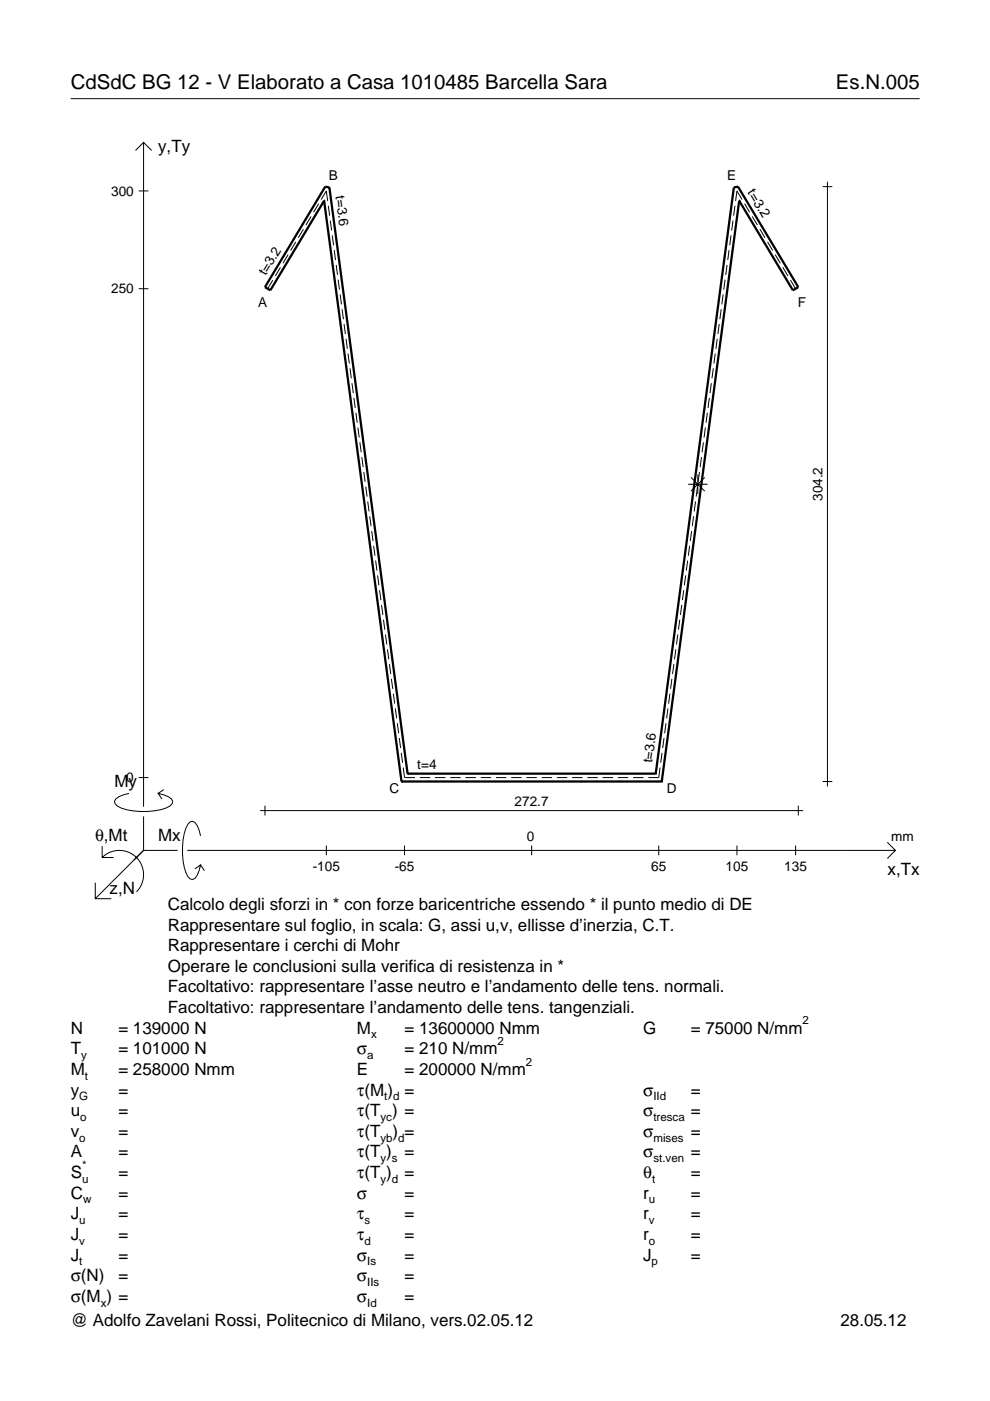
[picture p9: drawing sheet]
<svg xmlns="http://www.w3.org/2000/svg" width="210mm" height="297mm" viewBox="0 0 210 297" stroke-linecap="round" stroke-linejoin="round" font-family="sans-serif">
<g fill="none" stroke="#000" stroke-width=".21">
<path d="M15 20.9h180M28.7 31.9l1.7-1.7 1.8 1.7M30.4 30.2v140.8M174.4 39.6h2.1M175.4 38.5v128.2M29.4 40.5h2.1M57.8 59.4l-1.1 1.8M59.5 56.7l-1.1 1.8M61.1 54l-1.1 1.8M62.7 51.3l-1.1 1.8M64.3 48.6l-1.1 1.8M65.9 45.9l-1 1.8"/>
<path d="M67.6 43.2l-1.1 1.8M68.1 42.3l1.1-1.8 .3 2.1M69.6 43.6l.3 2.1M70 46.8l.3 2.1M70.4 49.9l.3 2.1M70.9 53l.2 2.1M71.3 56.2l.3 2.1M71.7 59.3l.3 2.1M153.7 59.3l-.2 2.1M154.2 56.2l-.3 2.1M154.6 53l-.3 2.1M155 49.9l-.3 2.1"/>
<path d="M155.4 46.8l-.3 2.1M155.8 43.6l-.3 2.1M157.3 42.3l-1.1-1.8-.2 2.1M157.9 43.2l1.1 1.8M159.5 45.9l1.1 1.8M161.1 48.6l1.1 1.8M162.7 51.3l1.1 1.8M164.4 54l1 1.8M166 56.7l1.1 1.8M167.6 59.4l1.1 1.8M29.4 61.2h2.1M72.1 62.4l.3 2.1"/>
<path d="M72.5 65.6l.3 2.1M72.9 68.7l.3 2.1M73.4 71.8l.2 2.2M73.8 75l.3 2.1M74.2 78.1l.3 2.1M151.2 78.1l-.3 2.1M151.6 75l-.2 2.1M152.1 71.8l-.3 2.2M152.5 68.7l-.3 2.1M152.9 65.6l-.3 2.1M153.3 62.4l-.3 2.1M74.6 81.2l.3 2.2"/>
<path d="M75 84.4l.3 2.1M75.5 87.5l.2 2.1M75.9 90.6l.3 2.2M76.3 93.8l.3 2.1M76.7 96.9l.3 2.1M148.7 96.9l-.3 2.1M149.1 93.8l-.2 2.1M149.6 90.6l-.3 2.2M150 87.5l-.3 2.1M150.4 84.4l-.3 2.1M150.8 81.2l-.3 2.2M77.1 100.1l.3 2.1"/>
<path d="M77.5 103.2l.3 2.1M78 106.3l.2 2.1M78.4 109.5l.3 2.1M78.8 112.6l.3 2.1M79.2 115.7l.3 2.1M79.6 118.9l.3 2.1M145.8 118.9l-.3 2.1M145.9 102.7h4.1M146.2 115.7l-.3 2.1M146.5 101.2l2.9 2.9M146.6 112.6l-.2 2.1M147.1 109.5l-.3 2.1"/>
<path d="M147.5 106.3l-.3 2.1M147.9 103.2l-.3 2.1M148 100.6v4.1M148.3 100.1l-.3 2.1M149.4 101.2l-2.9 2.9M80.1 122l.2 2.1M80.5 125.1l.3 2.1M80.9 128.3l.3 2.1M81.3 131.4l.3 2.1M81.7 134.5l.3 2.1M82.1 137.7l.3 2.1M143.3 137.7l-.3 2.1"/>
<path d="M143.7 134.5l-.3 2.1M144.1 131.4l-.3 2.1M144.5 128.3l-.2 2.1M145 125.1l-.3 2.1M145.4 122l-.3 2.1M82.6 140.8l.2 2.1M83 143.9l.3 2.2M83.4 147.1l.3 2.1M83.8 150.2l.3 2.1M84.2 153.3l.3 2.2M84.7 156.5l.2 2.1M85.1 159.6l.3 2.1"/>
<path d="M140.4 159.6l-.3 2.1M140.8 156.5l-.3 2.1M141.2 153.3l-.3 2.2M141.6 150.2l-.3 2.1M142 147.1l-.2 2.1M142.5 143.9l-.3 2.2M142.9 140.8l-.3 2.1M21.7 179.4v2.4h2.4M27.3 168.2a3.6 3.6 0 0 0-3 1.7l.1 .5a5.6 5.6 0 0 0 3.8 1.5 13.4 13.4 0 0 0 7.8-1l.5-.5 .1-.5a3.6 3.6 0 0 0-3.1-1.7l.8 1.2M29.4 164.9h2.1M30.4 173.1v7.2M34.7 167.4l-1.2 .8"/>
<path d="M42.5 177.2a3.6 3.6 0 0 0-1.7-3.1l-.5 .2a5.7 5.7 0 0 0-1.5 3.7 13.3 13.3 0 0 0 1 7.9l.5 .5 .5 .1a3.6 3.6 0 0 0 1.7-3.1l-1.2 .8M55.2 171.9h115.1M56.2 170.8v2.1M69.2 179.3v2M85.5 162.7l.3 2.2h2.2M85.8 179.3v2M89 164.9h2.2M92.2 164.9h2.2M95.5 164.9h2.2M98.7 164.9h2.2M101.9 164.9h2.2M105.2 164.9h2.2"/>
<path d="M108.4 164.9h2.2M111.6 164.9h2.2M112.7 179.3v2M114.8 164.9h2.2M118.1 164.9h2.2M121.3 164.9h2.2M124.5 164.9h2.2M127.8 164.9h2.2M131 164.9h2.2M134.2 164.9h2.2M139.7 179.3v2M139.9 162.7l-.2 2.2h-2.2"/>
<path d="M156.2 179.3v2M168.7 179.3v2M169.3 170.8v2.1M174.4 165.7h2.1M188.1 178.6l1.7 1.7-1.7 1.7M20.2 187.2v3.3h3.4M21.7 181.8a5.1 5.1 0 0 1 7.2 0 5.1 5.1 0 0 1 0 7.3M30.4 180.3l-10.2 10.2M30.4 180.3h7.2M39.7 180.3h150.1M42.5 183.4l.8 1.2"/>
</g>
<path d="M68.7 42.6h.1M68.7 42.6l-11.4 19-1.1-.7 12.8-21.3 .8 .1 16.6 124.3M68.7 42.6l16.4 123.1M156.7 42.6h.1M156.7 42.6l-16.4 123.1M156.7 42.6l11.4 19 1.2-.7-12.8-21.3-.9 .1-16.6 124.3M85.1 165.7h.1M85.1 165.7h55.2M86.4 164h.1M86.4 164h52.6M139 164h.1M140.3 165.7h.1" fill="none" stroke="#000" stroke-width=".48"/>
<g font-size="4.3">
<text x="15" y="18.9">CdSdC BG 12 - V Elaborato a Casa 1010485 Barcella Sara</text>
<text x="177.2" y="18.9">Es.N.005</text>
</g>
<g font-size="3.6">
<text x="33.5" y="32.3">y,Ty</text>
<text x="24.3" y="166.9">My</text>
<text x="20.1" y="178.2">θ,Mt</text>
<text x="33.5" y="178.2">Mx</text>
<text x="188.2" y="185.5">x,Tx</text>
<text x="23.2" y="189.6">z,N</text>
<text x="35.6" y="192.9">Calcolo degli sforzi in * con forze baricentriche essendo * il punto medio di DE</text>
<text x="35.6" y="197.3">Rappresentare sul foglio, in scala: G, assi u,v, ellisse d’inerzia, C.T.</text>
<text x="35.6" y="201.7">Rappresentare i cerchi di Mohr</text>
<text x="35.6" y="206">Operare le conclusioni sulla verifica di resistenza in *</text>
<text x="35.6" y="210.4">Facoltativo: rappresentare l’asse neutro e l’andamento delle tens. normali.</text>
<text x="35.6" y="214.8">Facoltativo: rappresentare l’andamento delle tens. tangenziali.</text>
<text x="15" y="219.2">N</text>
<text x="25.1" y="219.2">= 139000 N</text>
<text x="75.7" y="219.2">M</text>
<text x="85.8" y="219.2">= 13600000 Nmm</text>
<text x="136.4" y="219.2">G</text>
<text x="146.5" y="219.2">= 75000 N/mm</text>
<text x="15" y="227.9">M</text>
<text x="15" y="223.5">T</text>
<text x="25.1" y="227.9">= 258000 Nmm</text>
<text x="25.1" y="223.5">= 101000 N</text>
<text x="75.7" y="223.5">σ</text>
<text x="75.7" y="227.9">E</text>
<text x="85.8" y="223.5">= 210 N/mm</text>
<text x="85.8" y="227.9">= 200000 N/mm</text>
<text x="15" y="232.3">y</text>
<text x="25.1" y="232.3">=</text>
<text x="75.7" y="232.3">τ(M ) =</text>
<text x="136.4" y="232.3">σ</text>
<text x="146.5" y="232.3">=</text>
<text x="15" y="236.7">u</text>
<text x="25.1" y="236.7">=</text>
<text x="75.7" y="236.7">τ(T ) =</text>
<text x="136.4" y="236.7">σ</text>
<text x="146.5" y="236.7">=</text>
<text x="15" y="245.4">A</text>
<text x="15" y="241">v</text>
<text x="25.1" y="241">=</text>
<text x="25.1" y="245.4">=</text>
<text x="75.7" y="245.4">τ(T )</text>
<text x="75.7" y="241">τ(T</text>
<text x="83.3" y="241">) =</text>
<text x="85.8" y="245.4">=</text>
<text x="136.4" y="241">σ</text>
<text x="136.4" y="245.4">σ</text>
<text x="146.5" y="241">=</text>
<text x="146.5" y="245.4">=</text>
<text x="15" y="249.8">S</text>
<text x="25.1" y="249.8">=</text>
<text x="75.7" y="249.8">τ(T )</text>
<text x="85.8" y="249.8">=</text>
<text x="136.4" y="249.8">θ</text>
<text x="146.5" y="249.8">=</text>
<text x="15" y="254.2">C</text>
<text x="25.1" y="254.2">=</text>
<text x="75.7" y="254.2">σ</text>
<text x="85.8" y="254.2">=</text>
<text x="136.4" y="254.2">r</text>
<text x="146.5" y="254.2">=</text>
<text x="15" y="262.9">J</text>
<text x="15" y="258.5">J</text>
<text x="25.1" y="262.9">=</text>
<text x="25.1" y="258.5">=</text>
<text x="75.7" y="258.5">τ</text>
<text x="75.7" y="262.9">τ</text>
<text x="85.8" y="258.5">=</text>
<text x="85.8" y="262.9">=</text>
<text x="136.4" y="262.9">r</text>
<text x="136.4" y="258.5">r</text>
<text x="146.5" y="262.9">=</text>
<text x="146.5" y="258.5">=</text>
<text x="15" y="267.3">J</text>
<text x="25.1" y="267.3">=</text>
<text x="75.7" y="267.3">σ</text>
<text x="85.8" y="267.3">=</text>
<text x="136.4" y="267.3">J</text>
<text x="146.5" y="267.3">=</text>
<text x="15" y="271.7">σ(N)</text>
<text x="25.1" y="271.7">=</text>
<text x="75.7" y="271.7">σ</text>
<text x="85.8" y="271.7">=</text>
<text x="15" y="276">σ(M ) =</text>
<text x="15" y="281.2">@ Adolfo Zavelani Rossi, Politecnico di Milano, vers.02.05.12</text>
<text x="75.7" y="276">σ</text>
<text x="85.8" y="276">=</text>
<text x="178.2" y="281.2">28.05.12</text>
</g>
<g font-size="2.9">
<text x="23.6" y="41.5">300</text>
<text x="69.7" y="38.3">B</text>
<text x="71.1" y="41.6" transform="rotate(82 71.1 41.6)">t=3.6</text>
<text x="154.2" y="38.3">E</text>
<text x="158.4" y="40.8" transform="rotate(59 158.4 40.8)">t=3.2</text>
<text x="56.4" y="58.6" transform="rotate(-59 56.4 58.6)">t=3.2</text>
<text x="23.6" y="62.2">250</text>
<text x="54.8" y="65.1">A</text>
<text x="169.2" y="65.1">F</text>
<text x="174.4" y="106.2" transform="rotate(-90 174.4 106.2)">304.2</text>
<text x="138.3" y="161.9" transform="rotate(-82 138.3 161.9)">t=3.6</text>
<text x="26.8" y="165.9">0</text>
<text x="88.5" y="163">t=4</text>
<text x="82.5" y="168.2">C</text>
<text x="109.1" y="170.8">272.7</text>
<text x="141.4" y="168.2">D</text>
<text x="111.7" y="178.2">0</text>
<text x="189" y="178.2">mm</text>
<text x="66.3" y="184.7">-105</text>
<text x="83.7" y="184.7">-65</text>
<text x="138.1" y="184.7">65</text>
<text x="153.8" y="184.7">105</text>
<text x="166.3" y="184.7">135</text>
</g>
<g font-size="2.4">
<text x="78.7" y="220.2">x</text>
<text x="105.5" y="221.5">2</text>
<text x="170.2" y="217.2">2</text>
<text x="17.2" y="224.5">y</text>
<text x="77.9" y="224.5">a</text>
<text x="111.5" y="225.9">2</text>
<text x="16.8" y="233.3">G</text>
<text x="18" y="228.9">t</text>
<text x="81.5" y="233.3">t d</text>
<text x="138.5" y="233.3">IId</text>
<text x="17" y="237.7">o</text>
<text x="80.7" y="237.7">yc</text>
<text x="138.5" y="237.7">tresca</text>
<text x="16.8" y="242">o</text>
<text x="80.7" y="242">yb d</text>
<text x="138.5" y="242">mises</text>
<text x="17.4" y="250.8">u</text>
<text x="17.4" y="247.8">*</text>
<text x="80.7" y="246.4">y s</text>
<text x="80.7" y="250.8">y d</text>
<text x="138.2" y="250.8">t</text>
<text x="138.5" y="246.4">st.ven</text>
<text x="17.6" y="255.2">w</text>
<text x="137.6" y="255.2">u</text>
<text x="16.8" y="263.9">v</text>
<text x="16.8" y="259.5">u</text>
<text x="77.3" y="259.5">s</text>
<text x="77.3" y="263.9">d</text>
<text x="137.6" y="263.9">o</text>
<text x="137.6" y="259.5">v</text>
<text x="16.8" y="268.3">t</text>
<text x="77.9" y="268.3">Is</text>
<text x="138.2" y="268.3">p</text>
<text x="77.9" y="272.7">IIs</text>
<text x="21.4" y="277">x</text>
<text x="77.9" y="277">Id</text>
</g>
</svg>
